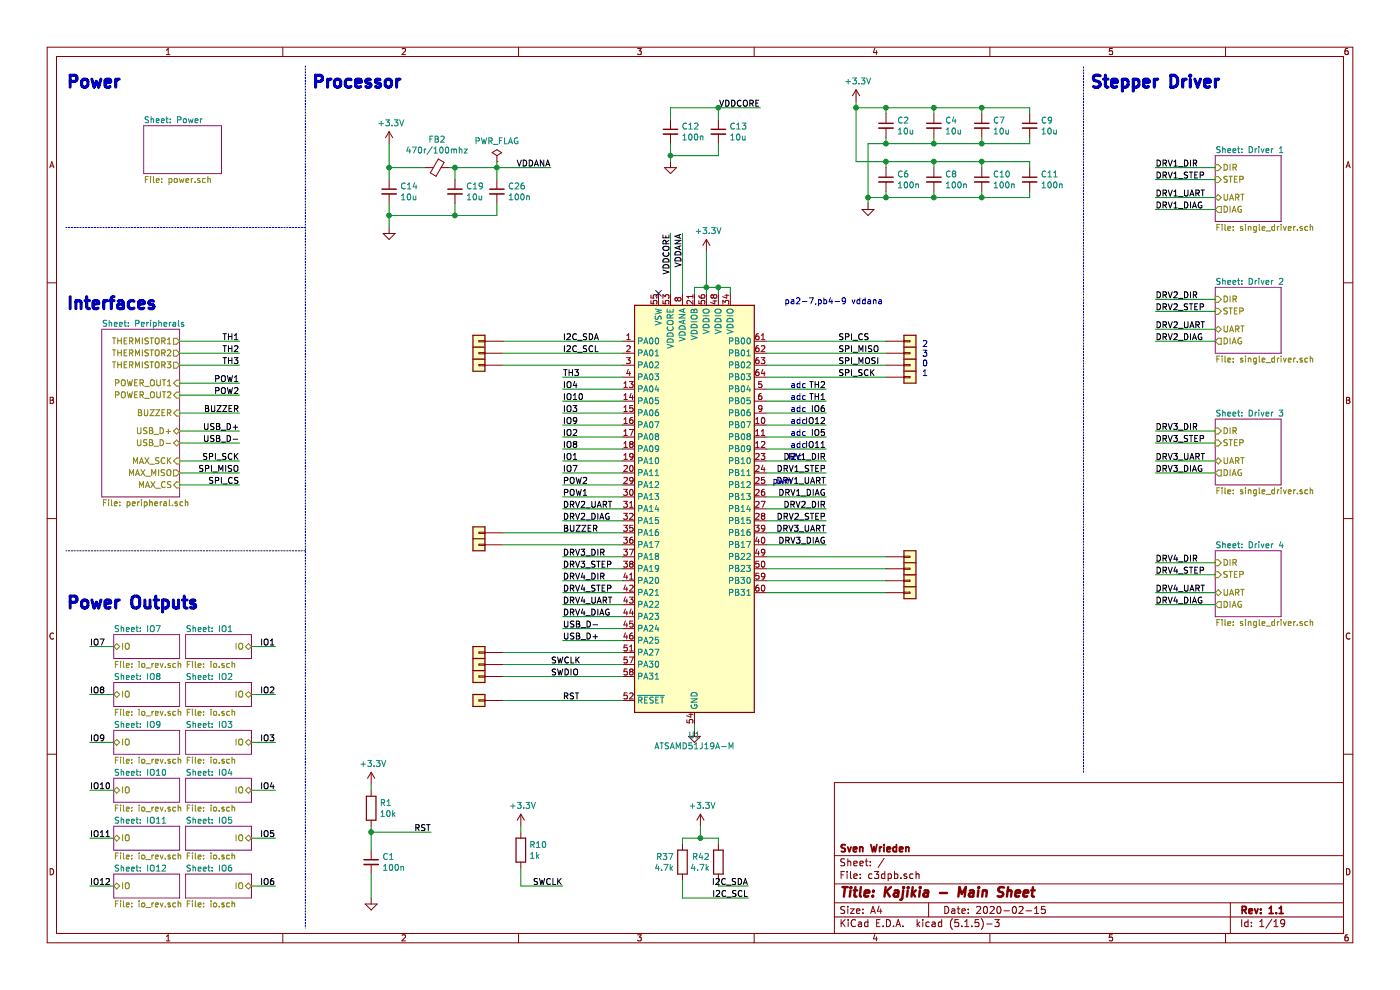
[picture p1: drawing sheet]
EESchema Schematic File Version 4
EELAYER 30 0
EELAYER END
$Descr A4 11693 8268
encoding utf-8
Sheet 1 19
Title "Kajikia - Main Sheet"
Date "2020-02-15"
Rev "1.1"
Comp "Sven Wrieden"
Comment1 ""
Comment2 ""
Comment3 ""
Comment4 ""
$EndDescr
Text Label 4700 5850 0    50   ~ 0
RST
Wire Wire Line
	5200 5850 4200 5850
$Sheet
S 1200 1050 650  400 
U 5E7AB09B
F0 "Power" 50
F1 "power.sch" 50
$EndSheet
$Sheet
S 850  2750 650  1400
U 5C3B9892
F0 "Peripherals" 50
F1 "peripheral.sch" 50
F2 "USB_D+" B R 1500 3600 50 
F3 "USB_D-" B R 1500 3700 50 
F4 "THERMISTOR1" O R 1500 2850 50 
F5 "THERMISTOR2" O R 1500 2950 50 
F6 "THERMISTOR3" O R 1500 3050 50 
F7 "MAX_SCK" I R 1500 3850 50 
F8 "MAX_MISO" O R 1500 3950 50 
F9 "MAX_CS" I R 1500 4050 50 
F10 "BUZZER" I R 1500 3450 50 
F11 "POWER_OUT1" I R 1500 3200 50 
F12 "POWER_OUT2" I R 1500 3300 50 
$EndSheet
$Comp
L Device:C_Small C11
U 1 1
P 8600 1500
F 0 "C11" H 8692 1546 50  0000 L CNN
F 1 "100n" H 8692 1455 50  0000 L CNN
F 2 "_Generic:0603_CAP" H 8600 1500 50  0001 C CNN
F 3 "~" H 8600 1500 50  0001 C CNN
	1    8600 1500
	1    0    0    -1  
$EndComp
$Comp
L Device:C_Small C10
U 1 1
P 8200 1500
F 0 "C10" H 8292 1546 50  0000 L CNN
F 1 "100n" H 8292 1455 50  0000 L CNN
F 2 "_Generic:0603_CAP" H 8200 1500 50  0001 C CNN
F 3 "~" H 8200 1500 50  0001 C CNN
	1    8200 1500
	1    0    0    -1  
$EndComp
$Comp
L Device:C_Small C8
U 1 1
P 7800 1500
F 0 "C8" H 7892 1546 50  0000 L CNN
F 1 "100n" H 7892 1455 50  0000 L CNN
F 2 "_Generic:0603_CAP" H 7800 1500 50  0001 C CNN
F 3 "~" H 7800 1500 50  0001 C CNN
	1    7800 1500
	1    0    0    -1  
$EndComp
$Comp
L Device:C_Small C6
U 1 1
P 7400 1500
F 0 "C6" H 7492 1546 50  0000 L CNN
F 1 "100n" H 7492 1455 50  0000 L CNN
F 2 "_Generic:0603_CAP" H 7400 1500 50  0001 C CNN
F 3 "~" H 7400 1500 50  0001 C CNN
	1    7400 1500
	1    0    0    -1  
$EndComp
$Comp
L Device:C_Small C9
U 1 1
P 8600 1050
F 0 "C9" H 8692 1096 50  0000 L CNN
F 1 "10u" H 8692 1005 50  0000 L CNN
F 2 "_Generic:0603_CAP" H 8600 1050 50  0001 C CNN
F 3 "~" H 8600 1050 50  0001 C CNN
	1    8600 1050
	1    0    0    -1  
$EndComp
$Comp
L Device:C_Small C7
U 1 1
P 8200 1050
F 0 "C7" H 8292 1096 50  0000 L CNN
F 1 "10u" H 8292 1005 50  0000 L CNN
F 2 "_Generic:0603_CAP" H 8200 1050 50  0001 C CNN
F 3 "~" H 8200 1050 50  0001 C CNN
	1    8200 1050
	1    0    0    -1  
$EndComp
$Comp
L Device:C_Small C4
U 1 1
P 7800 1050
F 0 "C4" H 7892 1096 50  0000 L CNN
F 1 "10u" H 7892 1005 50  0000 L CNN
F 2 "_Generic:0603_CAP" H 7800 1050 50  0001 C CNN
F 3 "~" H 7800 1050 50  0001 C CNN
	1    7800 1050
	1    0    0    -1  
$EndComp
$Comp
L Device:C_Small C2
U 1 1
P 7400 1050
F 0 "C2" H 7492 1096 50  0000 L CNN
F 1 "10u" H 7492 1005 50  0000 L CNN
F 2 "_Generic:0603_CAP" H 7400 1050 50  0001 C CNN
F 3 "~" H 7400 1050 50  0001 C CNN
	1    7400 1050
	1    0    0    -1  
$EndComp
Wire Wire Line
	7400 900  7400 950 
Wire Wire Line
	7800 950  7800 900 
Connection ~ 7800 900 
Wire Wire Line
	7800 900  7400 900 
Wire Wire Line
	8200 950  8200 900 
Connection ~ 8200 900 
Wire Wire Line
	8200 900  7800 900 
Wire Wire Line
	8600 950  8600 900 
Wire Wire Line
	8600 900  8200 900 
Wire Wire Line
	7400 1350 7400 1400
Wire Wire Line
	7800 1400 7800 1350
Connection ~ 7800 1350
Wire Wire Line
	7800 1350 7400 1350
Wire Wire Line
	8200 1400 8200 1350
Connection ~ 8200 1350
Wire Wire Line
	8200 1350 7800 1350
Wire Wire Line
	8600 1400 8600 1350
Wire Wire Line
	8600 1350 8200 1350
Wire Wire Line
	8600 1200 8600 1150
Wire Wire Line
	8200 1150 8200 1200
Connection ~ 8200 1200
Wire Wire Line
	8200 1200 8600 1200
Wire Wire Line
	7800 1200 7800 1150
Connection ~ 7800 1200
Wire Wire Line
	7800 1200 8200 1200
Wire Wire Line
	7400 1150 7400 1200
Wire Wire Line
	7400 1200 7800 1200
Wire Wire Line
	8600 1600 8600 1650
Wire Wire Line
	8200 1600 8200 1650
Connection ~ 8200 1650
Wire Wire Line
	8200 1650 8600 1650
Wire Wire Line
	7800 1650 7800 1600
Connection ~ 7800 1650
Wire Wire Line
	7800 1650 8200 1650
Wire Wire Line
	7400 1600 7400 1650
Wire Wire Line
	7400 1650 7800 1650
$Comp
L #Power:GND #PWR02
U 1 1
P 3100 7500
F 0 "#PWR02" H 3100 7250 50  0001 C CNN
F 1 "GND" H 3100 7350 50  0001 C CNN
F 2 "" H 3100 7500 50  0001 C CNN
F 3 "" H 3100 7500 50  0001 C CNN
	1    3100 7500
	1    0    0    -1  
$EndComp
$Comp
L Device:R R1
U 1 1
P 3100 6750
F 0 "R1" H 3170 6796 50  0000 L CNN
F 1 "10k" H 3170 6705 50  0000 L CNN
F 2 "_Generic:0603_RES" V 3030 6750 50  0001 C CNN
F 3 "~" H 3100 6750 50  0001 C CNN
	1    3100 6750
	1    0    0    -1  
$EndComp
$Comp
L Device:C_Small C1
U 1 1
P 3100 7200
F 0 "C1" H 3192 7246 50  0000 L CNN
F 1 "100n" H 3192 7155 50  0000 L CNN
F 2 "_Generic:0603_CAP" H 3100 7200 50  0001 C CNN
F 3 "~" H 3100 7200 50  0001 C CNN
	1    3100 7200
	1    0    0    -1  
$EndComp
Wire Wire Line
	3100 6950 3600 6950
Connection ~ 3100 6950
Wire Wire Line
	3100 6950 3100 6900
$Comp
L power:+3.3V #PWR01
U 1 1
P 3100 6550
F 0 "#PWR01" H 3100 6400 50  0001 C CNN
F 1 "+3.3V" H 3115 6723 50  0000 C CNN
F 2 "" H 3100 6550 50  0001 C CNN
F 3 "" H 3100 6550 50  0001 C CNN
	1    3100 6550
	1    0    0    -1  
$EndComp
Text Label 3600 6950 2    50   ~ 0
RST
$Comp
L #Connector:Conn_01x01 J24
U 1 1
P 4000 5850
F 0 "J24" H 4000 5950 50  0001 C CNN
F 1 "Conn_01x01" H 4000 5750 50  0001 C CNN
F 2 "_Generic:PinHeader_2.54mm_1P" H 4000 5850 50  0001 C CNN
F 3 "~" H 4000 5850 50  0001 C CNN
	1    4000 5850
	-1   0    0    1   
$EndComp
$Comp
L power:+3.3V #PWR05
U 1 1
P 7150 850
F 0 "#PWR05" H 7150 700 50  0001 C CNN
F 1 "+3.3V" H 7165 1023 50  0000 C CNN
F 2 "" H 7150 850 50  0001 C CNN
F 3 "" H 7150 850 50  0001 C CNN
	1    7150 850 
	1    0    0    -1  
$EndComp
$Comp
L #Power:GND #PWR06
U 1 1
P 7250 1700
F 0 "#PWR06" H 7250 1450 50  0001 C CNN
F 1 "GND" H 7250 1550 50  0001 C CNN
F 2 "" H 7250 1700 50  0001 C CNN
F 3 "" H 7250 1700 50  0001 C CNN
	1    7250 1700
	1    0    0    -1  
$EndComp
Wire Wire Line
	7250 1700 7250 1650
Wire Wire Line
	7150 900  7150 850 
Text Label 2000 2850 2    50   ~ 0
TH1
Text Label 2000 2950 2    50   ~ 0
TH2
Text Label 2000 3050 2    50   ~ 0
TH3
Wire Wire Line
	2000 2850 1500 2850
Wire Wire Line
	1500 2950 2000 2950
Wire Wire Line
	2000 3050 1500 3050
Text Label 2000 3450 2    50   ~ 0
BUZZER
Wire Wire Line
	2000 3450 1500 3450
Text Label 2000 3600 2    50   ~ 0
USB_D+
Text Label 2000 3700 2    50   ~ 0
USB_D-
Wire Wire Line
	2000 3700 1500 3700
Wire Wire Line
	1500 3600 2000 3600
Text Label 9650 1400 0    50   ~ 0
DRV1_DIR
Text Label 9650 1500 0    50   ~ 0
DRV1_STEP
Text Label 9650 1650 0    50   ~ 0
DRV1_UART
Wire Wire Line
	10150 1400 9650 1400
Wire Wire Line
	9650 1500 10150 1500
Wire Wire Line
	10150 1650 9650 1650
Text Label 9650 2500 0    50   ~ 0
DRV2_DIR
Text Label 9650 2600 0    50   ~ 0
DRV2_STEP
Text Label 9650 2850 0    50   ~ 0
DRV2_DIAG
Wire Wire Line
	10150 2500 9650 2500
Wire Wire Line
	9650 2600 10150 2600
Wire Wire Line
	9650 2850 10150 2850
Text Label 9650 3600 0    50   ~ 0
DRV3_DIR
Text Label 9650 3700 0    50   ~ 0
DRV3_STEP
Text Label 9650 3950 0    50   ~ 0
DRV3_DIAG
Wire Wire Line
	10150 3600 9650 3600
Wire Wire Line
	9650 3700 10150 3700
Wire Wire Line
	9650 3950 10150 3950
Text Label 9650 4700 0    50   ~ 0
DRV4_DIR
Text Label 9650 4800 0    50   ~ 0
DRV4_STEP
Text Label 9650 5050 0    50   ~ 0
DRV4_DIAG
Wire Wire Line
	10150 4700 9650 4700
Wire Wire Line
	9650 4800 10150 4800
Wire Wire Line
	9650 5050 10150 5050
Text Label 9650 1750 0    50   ~ 0
DRV1_DIAG
Wire Wire Line
	9650 1750 10150 1750
Text Label 2000 3850 2    50   ~ 0
SPI_SCK
Text Label 2000 3950 2    50   ~ 0
SPI_MISO
Text Label 2000 4050 2    50   ~ 0
SPI_CS
Wire Wire Line
	2000 3950 1500 3950
Wire Wire Line
	1500 3850 2000 3850
Wire Notes Line
	9050 6450 9050 550 
Wire Notes Line
	2550 550  2550 7750
Text Notes 550  750  0    100  ~ 20
Power
Wire Notes Line
	2550 1900 550  1900
Text Notes 550  2600 0    100  ~ 20
Interfaces
Text Notes 2600 750  0    100  ~ 20
Processor
Text Notes 550  5100 0    100  ~ 20
Power Outputs
Text Notes 9100 750  0    100  ~ 20
Stepper Driver
Wire Wire Line
	3100 6550 3100 6600
Wire Wire Line
	7150 900  7400 900 
Connection ~ 7400 900 
Wire Wire Line
	7400 1350 7150 1350
Wire Wire Line
	7150 1350 7150 900 
Connection ~ 7400 1350
Connection ~ 7150 900 
Wire Wire Line
	7250 1650 7400 1650
Connection ~ 7400 1650
Wire Wire Line
	7250 1650 7250 1200
Wire Wire Line
	7250 1200 7400 1200
Connection ~ 7250 1650
Connection ~ 7400 1200
$Comp
L Device:R R?
U 1 1
P 6000 7200
AR Path="/5AF7E834/5D734ADC" Ref="R?"  Part="1" 
AR Path="/5AF7E834/5C3B9892/5D734ADC" Ref="R?"  Part="1" 
AR Path="/5AF7E834/6043293F/5D734ADC" Ref="R?"  Part="1" 
AR Path="/5C3B9892/5D734ADC" Ref="R?"  Part="1" 
AR Path="/5D734ADC" Ref="R42"  Part="1" 
F 0 "R42" H 6070 7246 50  0000 L CNN
F 1 "4.7k" H 6070 7155 50  0000 L CNN
F 2 "_Generic:0603_RES" V 5930 7200 50  0001 C CNN
F 3 "~" H 6000 7200 50  0001 C CNN
	1    6000 7200
	-1   0    0    -1  
$EndComp
$Comp
L Device:R R?
U 1 1
P 5700 7200
AR Path="/5AF7E834/5D734AE3" Ref="R?"  Part="1" 
AR Path="/5AF7E834/5C3B9892/5D734AE3" Ref="R?"  Part="1" 
AR Path="/5AF7E834/6043293F/5D734AE3" Ref="R?"  Part="1" 
AR Path="/5C3B9892/5D734AE3" Ref="R?"  Part="1" 
AR Path="/5D734AE3" Ref="R37"  Part="1" 
F 0 "R37" H 5770 7246 50  0000 L CNN
F 1 "4.7k" H 5770 7155 50  0000 L CNN
F 2 "_Generic:0603_RES" V 5630 7200 50  0001 C CNN
F 3 "~" H 5700 7200 50  0001 C CNN
	1    5700 7200
	-1   0    0    -1  
$EndComp
$Comp
L power:+3.3V #PWR?
U 1 1
P 5850 6900
AR Path="/5AF7E834/5D734AEA" Ref="#PWR?"  Part="1" 
AR Path="/5AF7E834/5C3B9892/5D734AEA" Ref="#PWR?"  Part="1" 
AR Path="/5AF7E834/6043293F/5D734AEA" Ref="#PWR?"  Part="1" 
AR Path="/5C3B9892/5D734AEA" Ref="#PWR?"  Part="1" 
AR Path="/5D734AEA" Ref="#PWR0106"  Part="1" 
F 0 "#PWR0106" H 5850 6750 50  0001 C CNN
F 1 "+3.3V" H 5865 7073 50  0000 C CNN
F 2 "" H 5850 6900 50  0001 C CNN
F 3 "" H 5850 6900 50  0001 C CNN
	1    5850 6900
	1    0    0    -1  
$EndComp
Wire Wire Line
	6000 7350 6000 7400
Wire Wire Line
	5700 7500 5700 7350
Wire Wire Line
	6000 7050 6000 7000
Wire Wire Line
	5700 7000 5700 7050
Wire Wire Line
	5700 7000 5850 7000
Text Label 6250 7400 2    50   ~ 0
I2C_SDA
Text Label 6250 7500 2    50   ~ 0
I2C_SCL
Wire Wire Line
	6000 7400 6250 7400
Wire Wire Line
	6250 7500 5700 7500
Wire Wire Line
	5850 7000 6000 7000
Connection ~ 5850 7000
Wire Wire Line
	1500 4050 2000 4050
$Sheet
S 10150 1300 550  550 
U 5D8C6DBC
F0 "Driver 1" 50
F1 "single_driver.sch" 50
F2 "STEP" I L 10150 1500 50 
F3 "DIR" I L 10150 1400 50 
F4 "UART" B L 10150 1650 50 
F5 "DIAG" O L 10150 1750 50 
$EndSheet
$Sheet
S 10150 2400 550  550 
U 5D8E4767
F0 "Driver 2" 50
F1 "single_driver.sch" 50
F2 "STEP" I L 10150 2600 50 
F3 "DIR" I L 10150 2500 50 
F4 "UART" B L 10150 2750 50 
F5 "DIAG" O L 10150 2850 50 
$EndSheet
$Sheet
S 10150 3500 550  550 
U 5D90218A
F0 "Driver 3" 50
F1 "single_driver.sch" 50
F2 "STEP" I L 10150 3700 50 
F3 "DIR" I L 10150 3600 50 
F4 "UART" B L 10150 3850 50 
F5 "DIAG" O L 10150 3950 50 
$EndSheet
Text Label 9650 2750 0    50   ~ 0
DRV2_UART
Wire Wire Line
	10150 2750 9650 2750
Text Label 9650 3850 0    50   ~ 0
DRV3_UART
Wire Wire Line
	10150 3850 9650 3850
Text Label 9650 4950 0    50   ~ 0
DRV4_UART
Wire Wire Line
	10150 4950 9650 4950
$Sheet
S 10150 4600 550  550 
U 5D8A86C3
F0 "Driver 4" 50
F1 "single_driver.sch" 50
F2 "STEP" I L 10150 4800 50 
F3 "DIR" I L 10150 4700 50 
F4 "UART" B L 10150 4950 50 
F5 "DIAG" O L 10150 5050 50 
$EndSheet
Text Notes 6600 3250 0    50   ~ 0
adc
Text Notes 6600 3350 0    50   ~ 0
adc
Text Notes 6600 3450 0    50   ~ 0
adc
Text Notes 6600 3550 0    50   ~ 0
adc
Text Notes 6600 3650 0    50   ~ 0
adc
Text Notes 6600 3750 0    50   ~ 0
adc
Text Notes 6450 4050 0    50   ~ 0
pwm
Text Notes 6700 3850 2    50   ~ 0
i2c
Text Notes 6550 2550 0    50   ~ 0
pa2-7,pb4-9 vddana
Text Label 6900 3650 2    50   ~ 0
IO5
Text Label 6900 3750 2    50   ~ 0
IO11
Wire Wire Line
	6900 3750 6400 3750
Wire Wire Line
	6400 3650 6900 3650
Text Label 6900 3450 2    50   ~ 0
IO6
Text Label 6900 3550 2    50   ~ 0
IO12
Wire Wire Line
	6900 3450 6400 3450
Wire Wire Line
	6400 3550 6900 3550
Text Label 4700 5250 0    50   ~ 0
USB_D-
Wire Wire Line
	4700 5250 5200 5250
$Comp
L MCU_Microchip_SAME:ATSAME53J19A-M U1
U 1 1
P 5800 4250
F 0 "U1" H 5800 2361 50  0000 C CNN
F 1 "ATSAMD51J19A-M" H 5800 2270 50  0000 C CNN
F 2 "Package_DFN_QFN:QFN-64-1EP_9x9mm_P0.5mm_EP4.7x4.7mm" H 6400 5250 50  0001 C CNN
F 3 "http://ww1.microchip.com/downloads/en/DeviceDoc/SAM-D5xE5x-Family-Datasheet-01507B.pdf" H 6400 5250 50  0001 C CNN
	1    5800 4250
	1    0    0    -1  
$EndComp
NoConn ~ 5500 2450
Text Label 5600 1950 3    50   ~ 0
VDDCORE
Text Label 5700 1950 3    50   ~ 0
VDDANA
Wire Wire Line
	5900 2100 5900 2400
Wire Wire Line
	5900 2400 6000 2400
Wire Wire Line
	6100 2400 6100 2450
Wire Wire Line
	5900 2400 5900 2450
Connection ~ 5900 2400
Wire Wire Line
	6000 2450 6000 2400
Connection ~ 6000 2400
Wire Wire Line
	6000 2400 6100 2400
Wire Wire Line
	5700 1950 5700 2450
Wire Wire Line
	5600 2450 5600 1950
Wire Wire Line
	5800 2450 5800 2400
Wire Wire Line
	5800 2400 5900 2400
Text Label 4600 5550 0    50   ~ 0
SWCLK
$Comp
L #Connector:Conn_01x01 J1
U 1 1
P 4000 5550
F 0 "J1" H 4000 5650 50  0001 C CNN
F 1 "Conn_01x01" H 4000 5450 50  0001 C CNN
F 2 "_Generic:PinHeader_2.54mm_1P" H 4000 5550 50  0001 C CNN
F 3 "~" H 4000 5550 50  0001 C CNN
	1    4000 5550
	-1   0    0    1   
$EndComp
$Comp
L Device:R R10
U 1 1
P 4350 7100
F 0 "R10" H 4420 7146 50  0000 L CNN
F 1 "1k" H 4420 7055 50  0000 L CNN
F 2 "_Generic:0603_RES" V 4280 7100 50  0001 C CNN
F 3 "~" H 4350 7100 50  0001 C CNN
	1    4350 7100
	1    0    0    -1  
$EndComp
$Comp
L power:+3.3V #PWR0110
U 1 1
P 4350 6900
F 0 "#PWR0110" H 4350 6750 50  0001 C CNN
F 1 "+3.3V" H 4365 7073 50  0000 C CNN
F 2 "" H 4350 6900 50  0001 C CNN
F 3 "" H 4350 6900 50  0001 C CNN
	1    4350 6900
	1    0    0    -1  
$EndComp
Wire Wire Line
	4350 6900 4350 6950
Text Label 4600 5650 0    50   ~ 0
SWDIO
$Comp
L #Connector:Conn_01x01 J2
U 1 1
P 4000 5650
F 0 "J2" H 4000 5750 50  0001 C CNN
F 1 "Conn_01x01" H 4000 5550 50  0001 C CNN
F 2 "_Generic:PinHeader_2.54mm_1P" H 4000 5650 50  0001 C CNN
F 3 "~" H 4000 5650 50  0001 C CNN
	1    4000 5650
	-1   0    0    1   
$EndComp
Wire Wire Line
	4200 5650 5200 5650
Text Label 4700 4450 0    50   ~ 0
BUZZER
Text Label 4700 5150 0    50   ~ 0
DRV4_DIAG
Text Label 6900 4550 2    50   ~ 0
DRV3_DIAG
Text Label 6900 3850 2    50   ~ 0
DRV1_DIR
Text Label 6900 4050 2    50   ~ 0
DRV1_UART
Wire Wire Line
	6900 3850 6400 3850
Wire Wire Line
	6900 4050 6400 4050
Wire Wire Line
	5200 5350 4700 5350
Text Label 4700 5350 0    50   ~ 0
USB_D+
Text Label 4700 3250 0    50   ~ 0
IO4
Wire Wire Line
	4700 3250 5200 3250
Text Label 4700 3350 0    50   ~ 0
IO10
Wire Wire Line
	4700 3350 5200 3350
Text Label 4700 3450 0    50   ~ 0
IO3
Text Label 4700 3550 0    50   ~ 0
IO9
Text Label 4700 3650 0    50   ~ 0
IO2
Text Label 4700 3750 0    50   ~ 0
IO8
Text Label 4700 3850 0    50   ~ 0
IO1
Text Label 4700 3950 0    50   ~ 0
IO7
Wire Wire Line
	4700 3950 5200 3950
Wire Wire Line
	4700 3750 5200 3750
Wire Wire Line
	4700 3850 5200 3850
Wire Wire Line
	4700 3450 5200 3450
Wire Wire Line
	5200 3550 4700 3550
Wire Wire Line
	4700 3650 5200 3650
$Comp
L #Connector:Conn_01x01 J3
U 1 1
P 4000 2850
F 0 "J3" H 4000 2950 50  0001 C CNN
F 1 "Conn_01x01" H 4000 2750 50  0001 C CNN
F 2 "_Generic:PinHeader_2.54mm_1P" H 4000 2850 50  0001 C CNN
F 3 "~" H 4000 2850 50  0001 C CNN
	1    4000 2850
	-1   0    0    1   
$EndComp
$Comp
L #Connector:Conn_01x01 J4
U 1 1
P 4000 2950
F 0 "J4" H 4000 3050 50  0001 C CNN
F 1 "Conn_01x01" H 4000 2850 50  0001 C CNN
F 2 "_Generic:PinHeader_2.54mm_1P" H 4000 2950 50  0001 C CNN
F 3 "~" H 4000 2950 50  0001 C CNN
	1    4000 2950
	-1   0    0    1   
$EndComp
Wire Wire Line
	4200 2850 5200 2850
Wire Wire Line
	5200 2950 4200 2950
Wire Wire Line
	4700 3150 5200 3150
$Comp
L #Connector:Conn_01x01 J5
U 1 1
P 4000 3050
F 0 "J5" H 4000 3150 50  0001 C CNN
F 1 "Conn_01x01" H 4000 2950 50  0001 C CNN
F 2 "_Generic:PinHeader_2.54mm_1P" H 4000 3050 50  0001 C CNN
F 3 "~" H 4000 3050 50  0001 C CNN
	1    4000 3050
	-1   0    0    1   
$EndComp
Wire Wire Line
	5200 3050 4200 3050
Wire Wire Line
	5200 4050 4700 4050
Wire Wire Line
	4700 4150 5200 4150
Text Label 4700 4150 0    50   ~ 0
POW1
Text Label 4700 4050 0    50   ~ 0
POW2
Text Label 4700 5050 0    50   ~ 0
DRV4_UART
Text Label 6900 4450 2    50   ~ 0
DRV3_UART
Wire Wire Line
	6900 4450 6400 4450
Text Label 6900 3950 2    50   ~ 0
DRV1_STEP
Text Label 6900 4350 2    50   ~ 0
DRV2_STEP
Wire Wire Line
	6900 4350 6400 4350
Wire Wire Line
	6400 3950 6900 3950
Text Label 6900 4150 2    50   ~ 0
DRV1_DIAG
Text Label 4700 4350 0    50   ~ 0
DRV2_DIAG
Wire Wire Line
	4700 4350 5200 4350
Wire Wire Line
	6400 4150 6900 4150
Wire Wire Line
	6900 4250 6400 4250
Wire Wire Line
	4700 4650 5200 4650
Wire Wire Line
	4700 4850 5200 4850
Text Label 6900 4250 2    50   ~ 0
DRV2_DIR
Text Label 4700 4650 0    50   ~ 0
DRV3_DIR
Text Label 4700 4850 0    50   ~ 0
DRV4_DIR
Text Label 4700 4950 0    50   ~ 0
DRV4_STEP
Wire Wire Line
	5200 4750 4700 4750
Text Label 4700 4750 0    50   ~ 0
DRV3_STEP
Wire Wire Line
	5200 4950 4700 4950
Wire Wire Line
	5200 5150 4700 5150
Wire Wire Line
	6400 4550 6900 4550
$Sheet
S 1550 5300 550  200 
U 5DB36909
F0 "IO1" 50
F1 "io.sch" 50
F2 "IO" B R 2100 5400 50 
$EndSheet
$Sheet
S 1550 5700 550  200 
U 5DBDF367
F0 "IO2" 50
F1 "io.sch" 50
F2 "IO" B R 2100 5800 50 
$EndSheet
$Sheet
S 1550 6100 550  200 
U 5DBEB073
F0 "IO3" 50
F1 "io.sch" 50
F2 "IO" B R 2100 6200 50 
$EndSheet
$Sheet
S 1550 6500 550  200 
U 5DBF6D6B
F0 "IO4" 50
F1 "io.sch" 50
F2 "IO" B R 2100 6600 50 
$EndSheet
$Sheet
S 1550 6900 550  200 
U 5DC02A6B
F0 "IO5" 50
F1 "io.sch" 50
F2 "IO" B R 2100 7000 50 
$EndSheet
$Sheet
S 950  5700 550  200 
U 5DC28D35
F0 "IO8" 50
F1 "io_rev.sch" 50
F2 "IO" B L 950 5800 50 
$EndSheet
$Sheet
S 950  6100 550  200 
U 5DC34FAD
F0 "IO9" 50
F1 "io_rev.sch" 50
F2 "IO" B L 950 6200 50 
$EndSheet
$Sheet
S 950  6500 550  200 
U 5DC40D95
F0 "IO10" 50
F1 "io_rev.sch" 50
F2 "IO" B L 950 6600 50 
$EndSheet
$Sheet
S 950  7300 550  200 
U 5DC4CB7D
F0 "IO12" 50
F1 "io_rev.sch" 50
F2 "IO" B L 950 7400 50 
$EndSheet
$Sheet
S 950  6900 550  200 
U 5DC58965
F0 "IO11" 50
F1 "io_rev.sch" 50
F2 "IO" B L 950 7000 50 
$EndSheet
$Sheet
S 1550 7300 550  200 
U 5D38DAD4
F0 "IO6" 50
F1 "io.sch" 50
F2 "IO" B R 2100 7400 50 
$EndSheet
$Sheet
S 950  5300 550  200 
U 5D399F3E
F0 "IO7" 50
F1 "io_rev.sch" 50
F2 "IO" B L 950 5400 50 
$EndSheet
Wire Wire Line
	4350 7250 4350 7400
Text Label 4700 4250 0    50   ~ 0
DRV2_UART
Wire Wire Line
	4700 4250 5200 4250
Wire Wire Line
	4700 5050 5200 5050
Text Label 750  5400 0    50   ~ 0
IO7
Wire Wire Line
	750  5400 950  5400
Text Label 750  5800 0    50   ~ 0
IO8
Wire Wire Line
	750  5800 950  5800
Text Label 750  6200 0    50   ~ 0
IO9
Wire Wire Line
	750  6200 950  6200
Text Label 750  6600 0    50   ~ 0
IO10
Wire Wire Line
	750  6600 950  6600
Text Label 750  7000 0    50   ~ 0
IO11
Wire Wire Line
	750  7000 950  7000
Text Label 750  7400 0    50   ~ 0
IO12
Wire Wire Line
	750  7400 950  7400
Text Label 2300 5400 2    50   ~ 0
IO1
Wire Wire Line
	2300 5400 2100 5400
Text Label 2300 5800 2    50   ~ 0
IO2
Wire Wire Line
	2300 5800 2100 5800
Text Label 2300 6200 2    50   ~ 0
IO3
Wire Wire Line
	2300 6200 2100 6200
Text Label 2300 6600 2    50   ~ 0
IO4
Wire Wire Line
	2300 6600 2100 6600
Text Label 2300 7000 2    50   ~ 0
IO5
Wire Wire Line
	2300 7000 2100 7000
Text Label 2300 7400 2    50   ~ 0
IO6
Wire Wire Line
	2300 7400 2100 7400
Text Label 6900 3350 2    50   ~ 0
TH1
Text Label 6900 3250 2    50   ~ 0
TH2
Wire Wire Line
	6900 3250 6400 3250
Wire Wire Line
	6400 3350 6900 3350
Text Label 4700 3150 0    50   ~ 0
TH3
Text Label 2000 3200 2    50   ~ 0
POW1
Text Label 2000 3300 2    50   ~ 0
POW2
Wire Wire Line
	1500 3200 2000 3200
Wire Wire Line
	2000 3300 1500 3300
$Comp
L #Power:GND #PWR04
U 1 1
P 5800 6100
F 0 "#PWR04" H 5800 5850 50  0001 C CNN
F 1 "GND" H 5800 5950 50  0001 C CNN
F 2 "" H 5800 6100 50  0001 C CNN
F 3 "" H 5800 6100 50  0001 C CNN
	1    5800 6100
	1    0    0    -1  
$EndComp
Wire Wire Line
	5800 6100 5800 6050
Text Label 4600 1400 2    50   ~ 0
VDDANA
$Comp
L power:+3.3V #PWR07
U 1 1
P 3250 1200
F 0 "#PWR07" H 3250 1050 50  0001 C CNN
F 1 "+3.3V" H 3265 1373 50  0000 C CNN
F 2 "" H 3250 1200 50  0001 C CNN
F 3 "" H 3250 1200 50  0001 C CNN
	1    3250 1200
	1    0    0    -1  
$EndComp
$Comp
L Device:Ferrite_Bead_Small FB2
U 1 1
P 3650 1400
F 0 "FB2" V 3413 1400 50  0000 C CNN
F 1 "470r/100mhz" V 3504 1400 50  0000 C CNN
F 2 "_Generic:0603_IND" V 3580 1400 50  0001 C CNN
F 3 "~" H 3650 1400 50  0001 C CNN
	1    3650 1400
	0    1    1    0   
$EndComp
Wire Wire Line
	4600 1400 4150 1400
Wire Wire Line
	3550 1400 3250 1400
Wire Wire Line
	3250 1400 3250 1200
$Comp
L Device:C_Small C26
U 1 1
P 4150 1600
F 0 "C26" H 4242 1646 50  0000 L CNN
F 1 "100n" H 4242 1555 50  0000 L CNN
F 2 "_Generic:0603_CAP" H 4150 1600 50  0001 C CNN
F 3 "~" H 4150 1600 50  0001 C CNN
	1    4150 1600
	1    0    0    -1  
$EndComp
$Comp
L Device:C_Small C19
U 1 1
P 3800 1600
F 0 "C19" H 3892 1646 50  0000 L CNN
F 1 "10u" H 3892 1555 50  0000 L CNN
F 2 "_Generic:0603_CAP" H 3800 1600 50  0001 C CNN
F 3 "~" H 3800 1600 50  0001 C CNN
	1    3800 1600
	1    0    0    -1  
$EndComp
Wire Wire Line
	3800 1500 3800 1400
Connection ~ 3800 1400
Wire Wire Line
	3800 1400 3750 1400
Wire Wire Line
	4150 1500 4150 1400
Connection ~ 4150 1400
Wire Wire Line
	4150 1400 3800 1400
$Comp
L Device:C_Small C14
U 1 1
P 3250 1600
F 0 "C14" H 3342 1646 50  0000 L CNN
F 1 "10u" H 3342 1555 50  0000 L CNN
F 2 "_Generic:0603_CAP" H 3250 1600 50  0001 C CNN
F 3 "~" H 3250 1600 50  0001 C CNN
	1    3250 1600
	1    0    0    -1  
$EndComp
Wire Wire Line
	3250 1500 3250 1400
Connection ~ 3250 1400
Wire Wire Line
	3250 1700 3250 1800
Wire Wire Line
	3250 1800 3800 1800
Wire Wire Line
	4150 1800 4150 1700
Wire Wire Line
	3800 1700 3800 1800
Connection ~ 3800 1800
Wire Wire Line
	3800 1800 4150 1800
$Comp
L #Power:GND #PWR08
U 1 1
P 3250 1900
F 0 "#PWR08" H 3250 1650 50  0001 C CNN
F 1 "GND" H 3250 1750 50  0001 C CNN
F 2 "" H 3250 1900 50  0001 C CNN
F 3 "" H 3250 1900 50  0001 C CNN
	1    3250 1900
	1    0    0    -1  
$EndComp
Wire Wire Line
	3250 1900 3250 1800
Connection ~ 3250 1800
Text Label 6350 900  2    50   ~ 0
VDDCORE
$Comp
L Device:C_Small C13
U 1 1
P 6000 1100
F 0 "C13" H 6092 1146 50  0000 L CNN
F 1 "10u" H 6092 1055 50  0000 L CNN
F 2 "_Generic:0603_CAP" H 6000 1100 50  0001 C CNN
F 3 "~" H 6000 1100 50  0001 C CNN
	1    6000 1100
	1    0    0    -1  
$EndComp
$Comp
L Device:C_Small C12
U 1 1
P 5600 1100
F 0 "C12" H 5692 1146 50  0000 L CNN
F 1 "100n" H 5692 1055 50  0000 L CNN
F 2 "_Generic:0603_CAP" H 5600 1100 50  0001 C CNN
F 3 "~" H 5600 1100 50  0001 C CNN
	1    5600 1100
	1    0    0    -1  
$EndComp
Wire Wire Line
	5600 1000 5600 900 
Wire Wire Line
	5600 900  6000 900 
Wire Wire Line
	6000 1000 6000 900 
Connection ~ 6000 900 
Wire Wire Line
	6000 900  6350 900 
$Comp
L #Power:GND #PWR03
U 1 1
P 5600 1350
F 0 "#PWR03" H 5600 1100 50  0001 C CNN
F 1 "GND" H 5600 1200 50  0001 C CNN
F 2 "" H 5600 1350 50  0001 C CNN
F 3 "" H 5600 1350 50  0001 C CNN
	1    5600 1350
	1    0    0    -1  
$EndComp
Wire Wire Line
	5600 1350 5600 1300
Wire Wire Line
	5600 1300 6000 1300
Wire Wire Line
	6000 1300 6000 1200
Connection ~ 5600 1300
Wire Wire Line
	5600 1300 5600 1200
Wire Wire Line
	7400 2950 6400 2950
$Comp
L #Connector:Conn_01x01 J29
U 1 1
P 7600 3050
F 0 "J29" H 7600 3150 50  0001 C CNN
F 1 "Conn_01x01" H 7600 2950 50  0001 C CNN
F 2 "_Generic:PinHeader_2.54mm_1P" H 7600 3050 50  0001 C CNN
F 3 "~" H 7600 3050 50  0001 C CNN
	1    7600 3050
	1    0    0    -1  
$EndComp
Wire Wire Line
	7400 3050 6400 3050
$Comp
L #Connector:Conn_01x01 J30
U 1 1
P 7600 3150
F 0 "J30" H 7600 3250 50  0001 C CNN
F 1 "Conn_01x01" H 7600 3050 50  0001 C CNN
F 2 "_Generic:PinHeader_2.54mm_1P" H 7600 3150 50  0001 C CNN
F 3 "~" H 7600 3150 50  0001 C CNN
	1    7600 3150
	1    0    0    -1  
$EndComp
Wire Wire Line
	7400 3150 6400 3150
$Comp
L #Connector:Conn_01x01 J31
U 1 1
P 7600 4650
F 0 "J31" H 7600 4750 50  0001 C CNN
F 1 "Conn_01x01" H 7600 4550 50  0001 C CNN
F 2 "_Generic:PinHeader_2.54mm_1P" H 7600 4650 50  0001 C CNN
F 3 "~" H 7600 4650 50  0001 C CNN
	1    7600 4650
	1    0    0    -1  
$EndComp
Wire Wire Line
	7400 4650 6400 4650
$Comp
L #Connector:Conn_01x01 J32
U 1 1
P 7600 4750
F 0 "J32" H 7600 4850 50  0001 C CNN
F 1 "Conn_01x01" H 7600 4650 50  0001 C CNN
F 2 "_Generic:PinHeader_2.54mm_1P" H 7600 4750 50  0001 C CNN
F 3 "~" H 7600 4750 50  0001 C CNN
	1    7600 4750
	1    0    0    -1  
$EndComp
Wire Wire Line
	7400 4750 6400 4750
$Comp
L #Connector:Conn_01x01 J33
U 1 1
P 7600 4850
F 0 "J33" H 7600 4950 50  0001 C CNN
F 1 "Conn_01x01" H 7600 4750 50  0001 C CNN
F 2 "_Generic:PinHeader_2.54mm_1P" H 7600 4850 50  0001 C CNN
F 3 "~" H 7600 4850 50  0001 C CNN
	1    7600 4850
	1    0    0    -1  
$EndComp
Wire Wire Line
	7400 4850 6400 4850
$Comp
L #Connector:Conn_01x01 J34
U 1 1
P 7600 4950
F 0 "J34" H 7600 5050 50  0001 C CNN
F 1 "Conn_01x01" H 7600 4850 50  0001 C CNN
F 2 "_Generic:PinHeader_2.54mm_1P" H 7600 4950 50  0001 C CNN
F 3 "~" H 7600 4950 50  0001 C CNN
	1    7600 4950
	1    0    0    -1  
$EndComp
Wire Wire Line
	7400 4950 6400 4950
$Comp
L #Connector:Conn_01x01 J6
U 1 1
P 4000 4450
F 0 "J6" H 4000 4550 50  0001 C CNN
F 1 "Conn_01x01" H 4000 4350 50  0001 C CNN
F 2 "_Generic:PinHeader_2.54mm_1P" H 4000 4450 50  0001 C CNN
F 3 "~" H 4000 4450 50  0001 C CNN
	1    4000 4450
	-1   0    0    1   
$EndComp
$Comp
L #Connector:Conn_01x01 J25
U 1 1
P 4000 4550
F 0 "J25" H 4000 4650 50  0001 C CNN
F 1 "Conn_01x01" H 4000 4450 50  0001 C CNN
F 2 "_Generic:PinHeader_2.54mm_1P" H 4000 4550 50  0001 C CNN
F 3 "~" H 4000 4550 50  0001 C CNN
	1    4000 4550
	-1   0    0    1   
$EndComp
Wire Wire Line
	4200 4450 5200 4450
Wire Wire Line
	5200 4550 4200 4550
$Comp
L #Connector:Conn_01x01 J26
U 1 1
P 4000 5450
F 0 "J26" H 4000 5550 50  0001 C CNN
F 1 "Conn_01x01" H 4000 5350 50  0001 C CNN
F 2 "_Generic:PinHeader_2.54mm_1P" H 4000 5450 50  0001 C CNN
F 3 "~" H 4000 5450 50  0001 C CNN
	1    4000 5450
	-1   0    0    1   
$EndComp
Wire Wire Line
	4200 5450 5200 5450
Wire Wire Line
	7400 2850 6400 2850
$Comp
L #Connector:Conn_01x01 J28
U 1 1
P 7600 2950
F 0 "J28" H 7600 3050 50  0001 C CNN
F 1 "Conn_01x01" H 7600 2850 50  0001 C CNN
F 2 "_Generic:PinHeader_2.54mm_1P" H 7600 2950 50  0001 C CNN
F 3 "~" H 7600 2950 50  0001 C CNN
	1    7600 2950
	1    0    0    -1  
$EndComp
$Comp
L #Connector:Conn_01x01 J27
U 1 1
P 7600 2850
F 0 "J27" H 7600 2950 50  0001 C CNN
F 1 "Conn_01x01" H 7600 2750 50  0001 C CNN
F 2 "_Generic:PinHeader_2.54mm_1P" H 7600 2850 50  0001 C CNN
F 3 "~" H 7600 2850 50  0001 C CNN
	1    7600 2850
	1    0    0    -1  
$EndComp
Wire Wire Line
	4200 5550 5200 5550
Text Label 4700 7400 2    50   ~ 0
SWCLK
Wire Wire Line
	4700 7400 4350 7400
Wire Wire Line
	3100 6950 3100 7100
Wire Wire Line
	3100 7500 3100 7300
Wire Wire Line
	5850 6900 5850 7000
$Comp
L power:+3.3V #PWR0123
U 1 1
P 5900 2100
F 0 "#PWR0123" H 5900 1950 50  0001 C CNN
F 1 "+3.3V" H 5915 2273 50  0000 C CNN
F 2 "" H 5900 2100 50  0001 C CNN
F 3 "" H 5900 2100 50  0001 C CNN
	1    5900 2100
	1    0    0    -1  
$EndComp
Wire Notes Line
	2550 4600 550  4600
Text Label 4700 2850 0    50   ~ 0
I2C_SDA
Text Label 4700 2950 0    50   ~ 0
I2C_SCL
Text Notes 7700 3150 0    50   ~ 0
2\n3\n0\n1
Text Label 7000 3050 0    50   ~ 0
SPI_MOSI
Text Label 7000 3150 0    50   ~ 0
SPI_SCK
Text Label 7000 2850 0    50   ~ 0
SPI_CS
Text Label 7000 2950 0    50   ~ 0
SPI_MISO
$Comp
L power:PWR_FLAG #FLG0102
U 1 1
P 4150 1350
F 0 "#FLG0102" H 4150 1425 50  0001 C CNN
F 1 "PWR_FLAG" H 4150 1523 50  0000 C CNN
F 2 "" H 4150 1350 50  0001 C CNN
F 3 "~" H 4150 1350 50  0001 C CNN
	1    4150 1350
	1    0    0    -1  
$EndComp
Wire Wire Line
	4150 1350 4150 1400
$EndSCHEMATC
